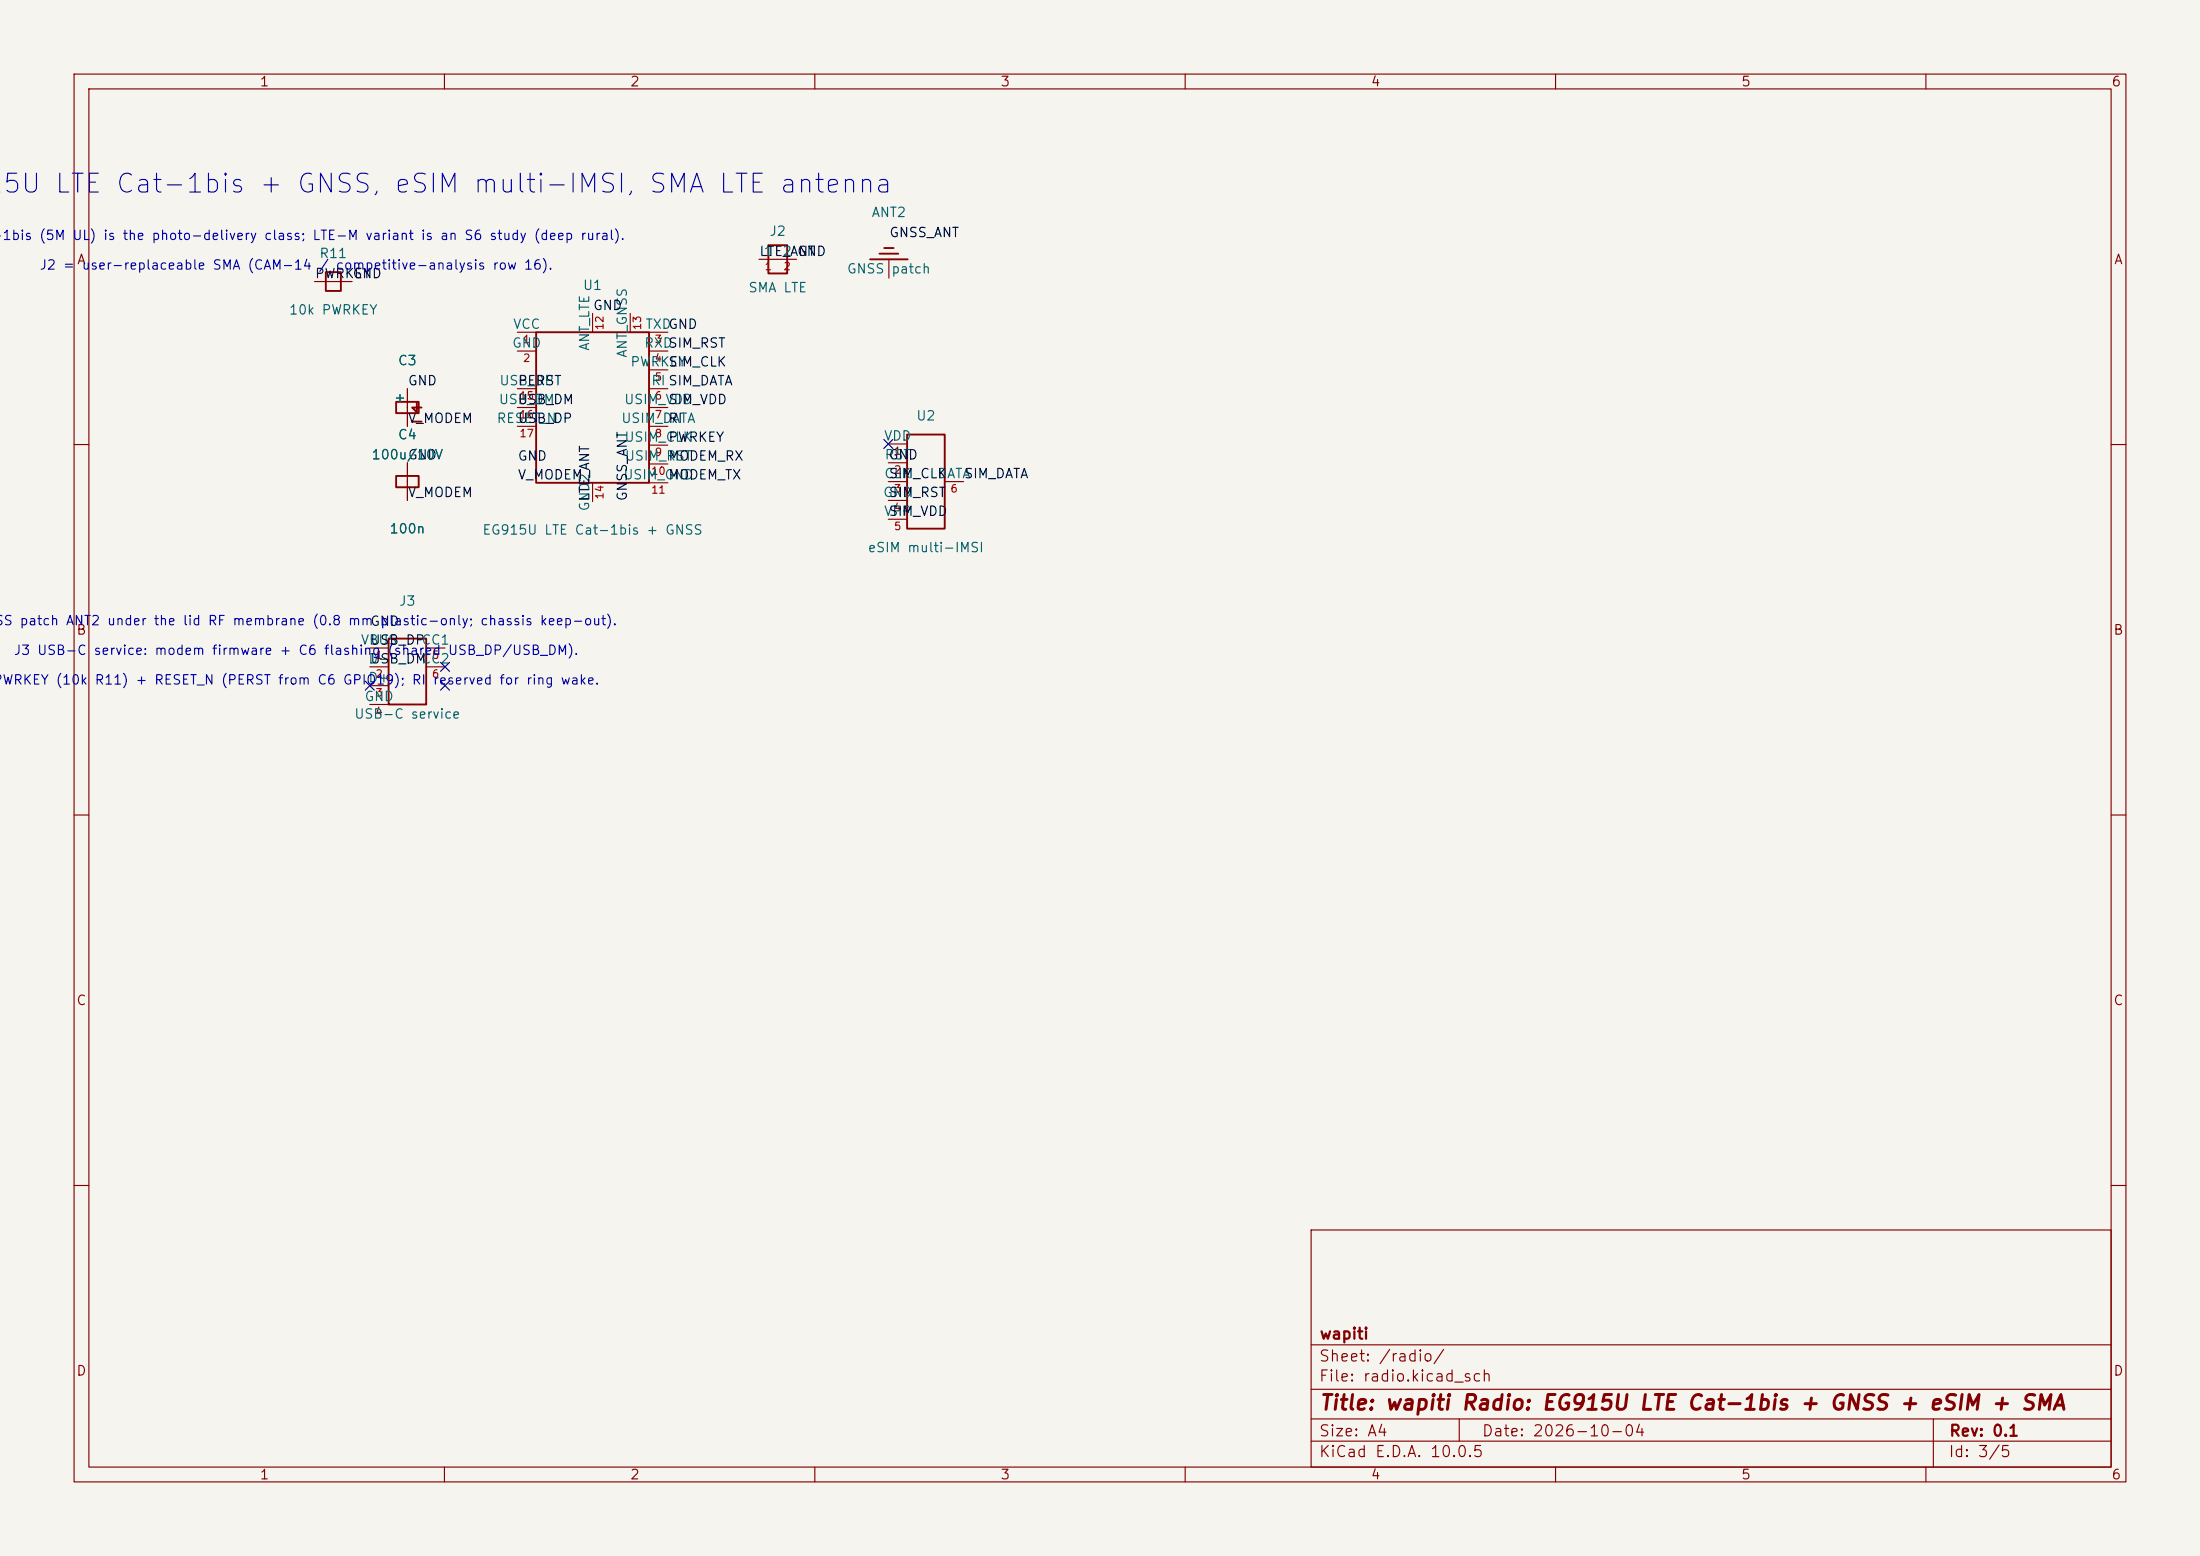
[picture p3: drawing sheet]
<svg xmlns="http://www.w3.org/2000/svg" width="297mm" height="210mm" viewBox="0 0 297 210" stroke-linecap="round" stroke-linejoin="round" font-family="sans-serif">
<path d="M0 0h297v210h-297z" fill="#f5f4ef" stroke="#f5f4ef" stroke-width=".14"/>
<g fill="none" stroke="#840000" stroke-width=".15">
<path d="M10 10h277v190h-277zM12 12h273v186h-273zM60 10v2M110 10v2M160 10v2M210 10v2M260 10v2M42.5 38h5M102.5 35h5M120 35v2.5M55 52.5v5M69.8 44.8h2.6"/>
<path d="M69.8 47.4h2.6M69.8 52.5h2.6M69.8 55h2.6M69.8 57.5h2.6M80 42.3v2.5M85.1 42.3v2.5M87.6 44.8h2.6M87.6 47.4h2.6M87.6 49.9h2.6M87.6 52.5h2.6M87.6 55h2.6M87.6 57.5h2.6"/>
<path d="M119.9 59.9h2.6M10 60h2M55 62.5v5M80 65.2v2.5M87.6 60.1h2.6M87.6 62.6h2.6M87.6 65.2h2.6M119.9 62.5h2.6M119.9 65h2.6M119.9 67.5h2.6M119.9 70.1h2.6M127.5 65h2.6"/>
<path d="M285 60h2M49.9 87.5h2.6M49.9 90h2.6M49.9 92.5h2.6M49.9 95.1h2.6M57.5 87.5h2.6M57.5 90h2.6M10 110h2M285 110h2M10 160h2M177 166h108v32h-108zM285 160h2"/>
<path d="M60 198v2M110 198v2M160 198v2M177 194.5h108M177 191.5h108M177 187.5h108M177 181.5h108M197 191.5v3M210 198v2M260 198v2M261 191.5v6.5"/>
</g>
<path d="M44 36.7h2v2.6h-2zM103.7 33.1h2.6v3.8h-2.6zM117.5 35h5M118.7 34.2h2.6M119.4 33.5h1.2M53.5 54.2h3v1.6h-3zM55.6 56.9h1.3M56.3 54.4v1.2l-.7-.6h1.3M72.4 44.8h15.2v20.4h-15.2zM122.5 58.7h5v12.7h-5zM53.5 64.2h3v1.6h-3zM52.5 86.2h5v8.9h-5z" fill="none" stroke="#840000" stroke-width=".25"/>
<path d="M119.3 59.3l1.2 1.2M120.5 59.3l-1.2 1.2M49.3 91.9l1.2 1.2M50.5 91.9l-1.2 1.2M59.5 89.4l1.2 1.2M59.5 91.9l1.2 1.2M60.7 89.4l-1.2 1.2M60.7 91.9l-1.2 1.2" fill="none" stroke="#000084" stroke-width=".15"/>
<text font-size="2.5" fill="#0000c2" x=".2" y="26.7">5U LTE Cat-1bis + GNSS, eSIM multi-IMSI, SMA LTE antenna</text>
<text font-size="2" fill="#840000" x="178" y="190.8">Title: wapiti Radio: EG915U LTE Cat-1bis + GNSS + eSIM + SMA</text>
<g font-size="1.5" fill="#840000">
<text x="178" y="184.1">Sheet: /radio/</text>
<text x="178" y="181.1">wapiti</text>
<text x="178" y="186.8">File: radio.kicad_sch</text>
<text x="178" y="197">KiCad E.D.A. 10.0.5</text>
<text x="178" y="194.2">Size: A4</text>
<text x="200" y="194.2">Date: 2026-10-04</text>
<text x="263" y="197">Id: 3/5</text>
<text x="263" y="194.2">Rev: 0.1</text>
</g>
<g font-size="1.3" fill="#840000">
<text x="35" y="12">1</text>
<text x="85" y="12">2</text>
<text x="135" y="12">3</text>
<text x="185" y="12">4</text>
<text x="235" y="12">5</text>
<text x="285" y="12">6</text>
<text x="10.3" y="36">A</text>
<text x="285.3" y="36">A</text>
<text x="10.2" y="86">B</text>
<text x="285.2" y="86">B</text>
<text x="10.2" y="136">C</text>
<text x="285.2" y="136">C</text>
<text x="10.2" y="186">D</text>
<text x="285.2" y="186">D</text>
<text x="35" y="200">1</text>
<text x="85" y="200">2</text>
<text x="135" y="200">3</text>
<text x="185" y="200">4</text>
<text x="235" y="200">5</text>
<text x="285" y="200">6</text>
</g>
<g font-size="1.3" fill="#006464">
<text x="117.6" y="29.6">ANT2</text>
<text x="43" y="35.2">R11</text>
<text x="103" y="34.9">1</text>
<text x="103.8" y="32.2">J2</text>
<text x="105.5" y="34.9">2 GND</text>
<text x="78.6" y="39.5">U1</text>
<text x="100.9" y="39.8">SMA LTE</text>
<text x="114.2" y="37.2">GNSS</text>
<text x="120.2" y="37.2">patch</text>
<text x="38.9" y="42.8">10k PWRKEY</text>
<text x="69" y="47.2">GND</text>
<text x="69.2" y="44.7">VCC</text>
<text x="79.9" y="47.4" transform="rotate(-90 79.9 47.4)">ANT_LTE</text>
<text x="86.9" y="47.2">RXD</text>
<text x="87" y="44.7">TXDGND</text>
<text x="53.6" y="49.6">C3</text>
<text x="67.3" y="52.3">USB_DP</text>
<text x="84.9" y="48.4" transform="rotate(-90 84.9 48.4)">ANT_GNSS</text>
<text x="85" y="49.8">PWRKEY</text>
<text x="87.8" y="52.3">RI SIM_DATA</text>
<text x="53.6" y="59.6">C4</text>
<text x="54.9" y="54.6" transform="rotate(-90 54.9 54.6)">+</text>
<text x="67" y="57.4">RESET_N</text>
<text x="67.2" y="54.9">USB_DM</text>
<text x="83.8" y="57.4">USIM_DATA</text>
<text x="84.2" y="54.9">USIM_VDD</text>
<text x="84.2" y="59.9">USIM_CLK</text>
<text x="119.2" y="59.8">VDD</text>
<text x="123.6" y="57.1">U2</text>
<text x="50.1" y="62.3">100u/10V</text>
<text x="84" y="65">USIM_GND</text>
<text x="84.3" y="62.5">USIM_RST</text>
<text x="119.3" y="64.9">CLK</text>
<text x="119.3" y="62.3">RST</text>
<text x="126.5" y="64.9">DATA</text>
<text x="79.9" y="69.1" transform="rotate(-90 79.9 69.1)">GND2</text>
<text x="119.1" y="67.4">GND</text>
<text x="119.2" y="69.9">VPP</text>
<text x="52.5" y="72.3">100n</text>
<text x="65" y="72.5">EG915U LTE Cat-1bis + GNSS</text>
<text x="117.1" y="74.9">eSIM multi-IMSI</text>
<text x="53.8" y="82.1">J3</text>
<text x="48.6" y="87.3">VBUS</text>
<text x="49.6" y="89.9">D-</text>
<text x="56.8" y="87.3">CC1</text>
<text x="56.8" y="89.9">CC2</text>
<text x="49.1" y="94.9">GND</text>
<text x="49.6" y="92.4">D+</text>
<text x="47.7" y="97.3">USB-C service</text>
</g>
<g font-size="1.3" fill="#0000c2">
<text x=".2" y="32.7">1bis (5M UL) is the photo-delivery class; LTE-M variant is an S6 study (deep rural).</text>
<text x="5.3" y="36.7">J2 =</text>
<text x="10.9" y="36.7">user-replaceable SMA (CAM-14 / competitive-analysis row 16).</text>
<text x="-.8" y="84.7">SS patch ANT2 under the lid RF membrane (0.8 mm plastic-only; chassis keep-out).</text>
<text x="1.8" y="88.7">J3 USB-C</text>
<text x="12.5" y="88.7">service: modem firmware + C6 flashing (shared USB_DP/USB_DM).</text>
<text x=".2" y="92.7">WRKEY (10k</text>
<text x="12.7" y="92.7">R11) + RESET_N (PERST from C6 GPIO19); RI</text>
<text x="58.3" y="92.7">reserved for ring wake.</text>
</g>
<g font-size="1.3" fill="#0f0f0f">
<text x="102.4" y="34.9">LTE_ANT</text>
<text x="120" y="32.3">GNSS_ANT</text>
<text x="42.4" y="37.9">PWRKEY</text>
<text x="47.5" y="37.9">GND</text>
<text x="80" y="42.2">GND</text>
<text x="90.1" y="47.3">SIM_RST</text>
<text x="55" y="52.3">GND</text>
<text x="69.8" y="52.3">PERST</text>
<text x="90.1" y="49.8">SIM_CLK</text>
<text x="55" y="57.4">V_MODEM</text>
<text x="69.8" y="57.4">USB_DP</text>
<text x="69.8" y="54.9">USB_DM</text>
<text x="90.1" y="54.9">SIM_VDD</text>
<text x="90.1" y="60">PWRKEY</text>
<text x="90.1" y="57.4">RI</text>
<text x="55" y="62.3">GND</text>
<text x="69.8" y="65">V_MODEM</text>
<text x="69.8" y="62.5">GND</text>
<text x="90.1" y="65">MODEM_TX</text>
<text x="90.1" y="62.5">MODEM_RX</text>
<text x="119.9" y="64.9">SIM_CLK</text>
<text x="119.9" y="62.3">GND</text>
<text x="130.1" y="64.9">SIM_DATA</text>
<text x="55" y="67.4">V_MODEM</text>
<text x="79.9" y="67.7" transform="rotate(-90 79.9 67.7)">LTE_ANT</text>
<text x="85" y="67.7" transform="rotate(-90 85 67.7)">GNSS_ANT</text>
<text x="119.9" y="70">SIM_VDD</text>
<text x="119.9" y="67.4">SIM_RST</text>
<text x="49.9" y="84.8">GND</text>
<text x="49.9" y="89.9">USB_DM</text>
<text x="49.9" y="87.3">USB_DP</text>
</g>
<g font-size="1" fill="#a90000">
<text x="103.1" y="36.7">1</text>
<text x="105.7" y="36.7">2</text>
<text x="70.5" y="46.6">1</text>
<text x="81.7" y="44.6" transform="rotate(-90 81.7 44.6)">12</text>
<text x="86.8" y="44.6" transform="rotate(-90 86.8 44.6)">13</text>
<text x="88.3" y="46.6">3</text>
<text x="70.5" y="49.1">2</text>
<text x="88.3" y="49.1">4</text>
<text x="88.3" y="51.6">5</text>
<text x="70" y="54.2">15</text>
<text x="70" y="56.7">16</text>
<text x="70" y="59.3">17</text>
<text x="88.3" y="54.2">6</text>
<text x="88.3" y="56.7">7</text>
<text x="88.3" y="59.3">8</text>
<text x="87.8" y="64.3">10</text>
<text x="88.3" y="61.8">9</text>
<text x="120.6" y="61.6">1</text>
<text x="120.6" y="64.2">2</text>
<text x="81.7" y="67.5" transform="rotate(-90 81.7 67.5)">14</text>
<text x="87.8" y="66.9">11</text>
<text x="120.6" y="66.7">3</text>
<text x="120.6" y="69.3">4</text>
<text x="120.6" y="71.8">5</text>
<text x="128.2" y="66.7">6</text>
<text x="50.6" y="89.2">1</text>
<text x="58.2" y="89.2">5</text>
<text x="50.6" y="91.7">2</text>
<text x="50.6" y="94.3">3</text>
<text x="58.2" y="91.7">6</text>
<text x="50.6" y="96.8">4</text>
</g>
</svg>
